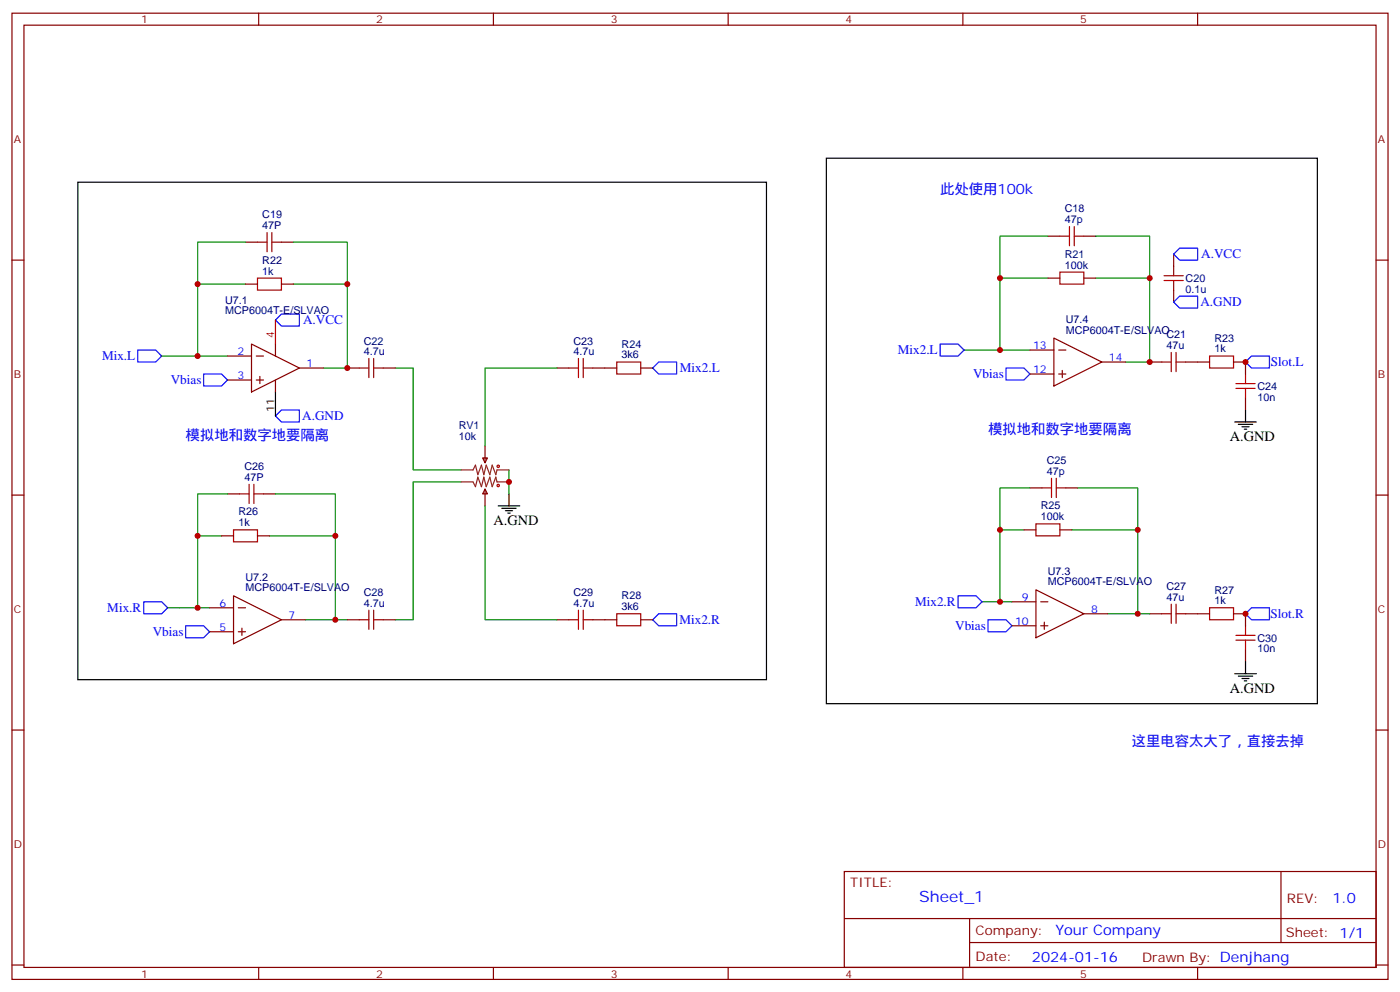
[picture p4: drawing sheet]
<svg xmlns="http://www.w3.org/2000/svg" width="412mm" height="292mm" viewBox="0 0 412 292" stroke-linecap="round" stroke-linejoin="round" font-family="sans-serif">
<g fill="none" stroke="#870000" stroke-width=".35">
<path d="M3.5 3.9h405.4v284.3h-405.4zM7.1 7.4h398.2v277.3h-398.2zM76.2 3.9v3.5M145.3 3.9v3.5M214.5 3.9v3.5M283.6 3.9v3.5M352.8 3.9v3.5M3.5 76.6h3.6M72.3 71.3h3.5M82.9 71.3h3.5M308.7 69.5h3.5M319.3 69.5h3.5"/>
<path d="M345.7 74.8v3.5M405.3 76.6h3.6M72.3 83.6h3.5M82.9 83.6h3.5M308.7 81.8h3.5M310.4 99.5l14.2 7-14.2 7.1zM319.3 81.8h3.5M345.7 85.4v3.5M67 111.8h7.1M67 104.8h7.1M74.1 101.2l14.1 7.1-14.1 7.1zM75.5 111.8h2.1"/>
<path d="M75.5 104.8h2.1M76.6 110.8v2.1M81.1 101.2v3.6M81.1 111.8v3.6M88.2 108.3h7M102.3 108.3h3.5M112.9 108.3h3.5M164 108.3h3.6M174.6 108.3h7.1M188.7 108.3h3.6M303.4 103h7M303.4 110.1h7"/>
<path d="M311.9 103h2.1M311.9 110.1h2.1M312.9 109v2.1M324.6 106.5h7M338.7 106.5h3.5M349.2 106.5h7.1M363.4 106.5h3.5v3.6M366.9 117.1v3.5M142.2 134.8h1.4l-.7 1.4zM142.9 131.2v5M3.5 145.7h3.6M65.3 157.7h3.5"/>
<path d="M67 145.3h3.6M75.8 157.7h3.6M77.6 145.3h3.5M142.9 143.9l.7 1.4h-1.4zM142.9 143.9v5M301.6 155.9h3.6M303.4 143.6h3.5M312.2 155.9h3.5M314 143.6h3.5M405.3 145.7h3.6M61.7 178.9h7.1M68.8 175.3l14.1 7.1-14.1 7z"/>
<path d="M70.2 178.9h2.1M298.1 177.1h7.1M305.2 173.6l14.1 7-14.1 7.1zM306.6 177.1h2.1M61.7 185.9h7.1M70.2 185.9h2.1M71.3 184.9v2.1M82.9 182.4h7.1M102.3 182.4h3.5M112.9 182.4h3.5M164 182.4h3.6M174.6 182.4h7.1"/>
<path d="M188.7 182.4h3.6M298.1 184.1h7.1M306.6 184.1h2.1M307.6 183.1v2.1M319.3 180.6h7M338.7 180.6h3.5M349.2 180.6h7.1M363.4 180.6h3.5v3.5M366.9 191.2v3.5M3.5 214.8h3.6M405.3 214.8h3.6M248.7 256.5h156.6v28.2h-156.6z"/>
<path d="M377.3 256.5v20.9M248.7 270.3h156.5M285.6 277.4h119.6M285.6 270.3v14.1M3.5 284h3.6M76.2 284.7v3.5M145.3 284.7v3.5M214.5 284.7v3.5M283.6 284.7v3.5M352.8 284.7v3.5M405.3 284h3.6"/>
</g>
<g fill="none" stroke="#a10000" stroke-width=".35">
<path d="M75.8 71.3h2.9M78.7 68.4v5.7M80.1 71.3h2.8M80.1 68.4v5.7M312.2 69.5h2.8M315 66.7v5.6M316.4 69.5h2.9M316.4 66.7v5.6M345.7 78.3v2.8M75.8 81.8h7.1v3.6h-7.1zM312.2 80.1h7.1v3.5h-7.1zM342.9 82.5h5.6"/>
<path d="M342.9 81.1h5.6M345.7 82.5v2.9M105.8 108.3h2.9M108.7 105.5v5.6M110.1 108.3h2.8M110.1 105.5v5.6M167.6 108.3h2.8M170.4 105.5v5.6M171.8 105.5v5.6M171.8 108.3h2.8M181.7 106.5h7v3.6h-7zM342.2 106.5h2.8"/>
<path d="M345 103.7v5.7M346.4 103.7v5.7M346.4 106.5h2.8M356.3 104.8h7.1v3.5h-7.1zM364.1 114.3h5.6M364.1 112.9h5.6M366.9 110.1v2.8M366.9 114.3v2.8M68.8 155.9h7v3.6h-7zM70.6 145.3h2.8M73.4 142.5v5.7M74.8 145.3h2.8"/>
<path d="M74.8 142.5v5.7M305.2 154.2h7v3.5h-7zM306.9 143.6h2.8M309.7 140.8v5.6M311.1 143.6h2.9M311.1 140.8v5.6M108.7 179.6v5.6M110.1 179.6v5.6M170.4 179.6v5.6M171.8 179.6v5.6M345 177.8v5.6M346.4 177.8v5.6"/>
<path d="M356.3 178.9h7.1v3.5h-7.1zM105.8 182.4h2.9M110.1 182.4h2.8M167.6 182.4h2.8M171.8 182.4h2.8M181.7 180.6h7v3.5h-7zM342.2 180.6h2.8M346.4 180.6h2.8M364.1 188.4h5.6M364.1 187h5.6M366.9 184.1v2.9M366.9 188.4v2.8"/>
<circle cx="146.8" cy="137.2" r=".35"/>
<circle cx="146.8" cy="142.9" r=".35"/>
</g>
<g fill="none" stroke="#008700" stroke-width=".35">
<path d="M72.3 71.3h-14.1v12.3M86.4 71.3h15.9v12.3M308.7 69.5h-14.1v12.3M322.8 69.5h15.9v12.3M72.3 83.6h-14.1v21.2M86.4 83.6h15.9v24.7h-7.1M308.7 81.8h-14.1v21.2M322.8 81.8h15.9v24.7h-7.1M47.6 104.8h19.4M116.4 108.3h5.3v30h14.1M164 108.3h-21.1v22.9M284 103h19.4"/>
<path d="M149.9 138.3v7M65.3 157.7h-7.1v21.2M67 145.3h-8.8v12.4M79.4 157.7h19.4v24.7h-8.8M81.1 145.3h17.7v12.4M135.8 141.8h-14.1v40.6h-5.3M142.9 148.9v33.5h21.1M301.6 155.9h-7v21.2M303.4 143.6h-8.8v12.3M315.7 155.9h19.4v24.7h-8.8M317.5 143.6h17.6v12.3M49.4 178.9h12.3"/>
<path d="M289.3 177.1h8.8M98.8 182.4h3.5M335.1 180.6h3.6"/>
</g>
<g fill="none" stroke="#00f" stroke-width=".35">
<path d="M347.5 73h5.3v3.6h-5.3l-1.8-1.8zM82.9 92.4h5.3v3.6h-5.3l-1.8-1.8zM345.7 88.9l1.8-1.8h5.3v3.6h-5.3zM40.6 103h5.3l1.7 1.8-1.7 1.7h-5.3zM60 110.1h5.3l1.7 1.7-1.7 1.8h-5.3zM192.3 108.3l1.7-1.8h5.3v3.6h-5.3zM276.9 101.2h5.3l1.8 1.8-1.8 1.8h-5.3zM296.3 108.3h5.3l1.8 1.8-1.8 1.7h-5.3zM366.9 106.5l1.8-1.7h5.2v3.5h-5.2zM82.9 120.6h5.3v3.6h-5.3l-1.8-1.8zM42.3 177.1h5.3l1.8 1.8-1.8 1.7h-5.3zM282.2 175.3h5.3l1.8 1.8-1.8 1.8h-5.3z"/>
<path d="M368.7 178.9h5.2v3.5h-5.2l-1.8-1.8zM54.7 184.1h5.3l1.7 1.8-1.7 1.8h-5.3zM194 180.6h5.3v3.5h-5.3l-1.7-1.7zM291 182.4h5.3l1.8 1.7-1.8 1.8h-5.3z"/>
</g>
<g fill="none" stroke="#000" stroke-width=".35">
<path d="M22.9 53.6h202.9v146.4h-202.9zM243.4 46.6h144.7v160.5h-144.7zM81.1 115.4v7M363.7 124.2h6.4M364.8 124.9h4.2M365.8 125.6h2.1M366.5 126.3h.7M366.9 120.6v3.6M146.8 148.9h6.3M147.8 149.6h4.2M148.9 150.3h2.1M149.6 151h.7"/>
<path d="M149.9 145.3v3.6M363.7 198.3h6.4M364.8 199h4.2M365.8 199.7h2.1M366.9 194.7v3.6M366.5 200.4h.7"/>
</g>
<path d="M135.8 138.3h3.5l.8-1.4 .7 2.8 1-2.8 .7 2.8 .7-2.8 1.1 2.8 .7-2.8 1 2.8 .4-1.4h3.5M135.8 141.8h3.5l.8 1.4 .7-2.8 1 2.8 .7-2.8 .7 2.8 1.1-2.8 .7 2.8 1-2.8 .4 1.4h3.5" fill="none" stroke="#8c2424" stroke-width=".35"/>
<path d="M81.1 94.2v7" fill="none" stroke="#f00" stroke-width=".35"/>
<g fill="#c00">
<circle cx="338.7" cy="106.5" r=".88"/>
<circle cx="335.1" cy="180.6" r=".88"/>
<circle cx="338.7" cy="81.8" r=".88"/>
<circle cx="335.1" cy="155.9" r=".88"/>
<circle cx="294.6" cy="103" r=".88"/>
<circle cx="294.6" cy="81.8" r=".88"/>
<circle cx="294.6" cy="177.1" r=".88"/>
<circle cx="294.6" cy="155.9" r=".88"/>
<circle cx="366.9" cy="106.5" r=".88"/>
<circle cx="366.9" cy="180.6" r=".88"/>
<circle cx="149.9" cy="141.8" r=".88"/>
<circle cx="98.8" cy="182.4" r=".88"/>
<circle cx="102.3" cy="108.3" r=".88"/>
<circle cx="58.2" cy="104.8" r=".88"/>
<circle cx="58.2" cy="83.6" r=".88"/>
<circle cx="102.3" cy="83.6" r=".88"/>
<circle cx="58.2" cy="178.9" r=".88"/>
<circle cx="58.2" cy="157.7" r=".88"/>
<circle cx="98.8" cy="157.7" r=".88"/>
</g>
<text font-size="4.6" fill="#00f" x="270.8" y="265.5">Sheet_1</text>
<g font-size="4.2" fill="#00f">
<text x="276.9" y="57.2">此处使用100k</text>
<text x="54.7" y="129.5">模拟地和数字地要隔离</text>
<text x="291" y="127.7">模拟地和数字地要隔离</text>
<text x="333.4" y="219.4">这里电容太大了，直接去掉</text>
<text x="392.5" y="265.7">1.0</text>
<text x="310.9" y="275.3">Your Company</text>
<text x="304" y="283.1">2024-01-16</text>
</g>
<g font-size="4.2">
<text x="362.3" y="129.8">A.GND</text>
<text x="145.3" y="154.5">A.GND</text>
<text x="362.3" y="203.9">A.GND</text>
</g>
<g font-size="3.9" fill="#00f">
<text x="353.9" y="76">A.VCC</text>
<text x="89.3" y="95.4">A.VCC</text>
<text x="353.6" y="90.2">A.GND</text>
<text x="30" y="106">Mix.L</text>
<text x="264.5" y="104.3">Mix2.L</text>
<text x="374.4" y="107.8">Slot.L</text>
<text x="50.3" y="113.1">Vbias</text>
<text x="200.3" y="109.6">Mix2.L</text>
<text x="286.7" y="111.3">Vbias</text>
<text x="89" y="123.7">A.GND</text>
<text x="269.6" y="178.4">Mix2.R</text>
<text x="31.6" y="180.1">Mix.R</text>
<text x="200.1" y="183.7">Mix2.R</text>
<text x="281.4" y="185.4">Vbias</text>
<text x="374.3" y="181.9">Slot.R</text>
<text x="45" y="187.2">Vbias</text>
</g>
<g font-size="3.9" fill="#800">
<text x="250.5" y="261.1">TITLE:</text>
<text x="379.1" y="265.7">REV:</text>
<text x="287.4" y="275.3">Company:</text>
<text x="378.7" y="275.9">Sheet: 1/1</text>
<text x="287.4" y="282.9">Date:</text>
<text x="336.4" y="283">Drawn By: Denjhang</text>
</g>
<g font-size="3.2" fill="#800">
<text x="41.6" y="6.9">1</text>
<text x="110.8" y="6.9">2</text>
<text x="179.9" y="6.9">3</text>
<text x="249.1" y="6.9">4</text>
<text x="318.2" y="6.9">5</text>
<text x="4.1" y="42">A</text>
<text x="405.9" y="42">A</text>
<text x="4.1" y="111.1">B</text>
<text x="405.9" y="111.1">B</text>
<text x="4.1" y="180.3">C</text>
<text x="405.9" y="180.3">C</text>
<text x="4.1" y="249.4">D</text>
<text x="405.9" y="249.4">D</text>
<text x="41.6" y="287.7">1</text>
<text x="110.8" y="287.7">2</text>
<text x="179.9" y="287.7">3</text>
<text x="249.1" y="287.7">4</text>
<text x="318.2" y="287.7">5</text>
</g>
<g font-size="3.2" fill="#000080">
<text x="77.3" y="64.2">C19</text>
<text x="313.6" y="65.6">47p</text>
<text x="313.6" y="62.4">C18</text>
<text x="77.3" y="67.4">47P</text>
<text x="77.3" y="77.6">R22</text>
<text x="313.6" y="75.8">R21</text>
<text x="77.3" y="80.8">1k</text>
<text x="313.6" y="79">100k</text>
<text x="349.2" y="83">C20</text>
<text x="66.3" y="89.4">U7.1</text>
<text x="349.2" y="86.1">0.1u</text>
<text x="66.3" y="92.4">MCP6004T-E/SLVAO</text>
<text x="314" y="95.2">U7.4</text>
<text x="107.2" y="101.4">C22</text>
<text x="168.9" y="101.4">C23</text>
<text x="314" y="98.2">MCP6004T-E/SLVAO</text>
<text x="343.6" y="99.5">C21</text>
<text x="357.7" y="100.6">R23</text>
<text x="107.2" y="104.4">4.7u</text>
<text x="168.9" y="104.4">4.7u</text>
<text x="183.1" y="105.5">3k6</text>
<text x="183.1" y="102.3">R24</text>
<text x="343.6" y="102.7">47u</text>
<text x="357.7" y="103.7">1k</text>
<text x="370.4" y="117.9">10n</text>
<text x="370.4" y="114.9">C24</text>
<text x="135.1" y="129.5">10k</text>
<text x="135.1" y="126.3">RV1</text>
<text x="308.3" y="136.5">C25</text>
<text x="72" y="141.5">47P</text>
<text x="72" y="138.3">C26</text>
<text x="308.3" y="139.7">47p</text>
<text x="306.6" y="149.9">R25</text>
<text x="70.2" y="154.9">1k</text>
<text x="70.2" y="151.6">R26</text>
<text x="306.6" y="153.1">100k</text>
<text x="72.3" y="171">U7.2</text>
<text x="308.7" y="172.3">MCP6004T-E/SLVAO</text>
<text x="308.7" y="169.3">U7.3</text>
<text x="343.6" y="173.6">C27</text>
<text x="72.3" y="174.1">MCP6004T-E/SLVAO</text>
<text x="107.2" y="178.5">4.7u</text>
<text x="107.2" y="175.5">C28</text>
<text x="168.9" y="178.5">4.7u</text>
<text x="168.9" y="175.5">C29</text>
<text x="183.1" y="179.6">3k6</text>
<text x="183.1" y="176.4">R28</text>
<text x="343.6" y="176.7">47u</text>
<text x="357.7" y="177.8">1k</text>
<text x="357.7" y="174.7">R27</text>
<text x="370.4" y="192">10n</text>
<text x="370.4" y="188.9">C30</text>
</g>
<text font-size="3.2" fill="#f00" x="80.8" y="99.5" transform="rotate(-90 80.8 99.5)">4</text>
<g font-size="3.2" fill="#00f">
<text x="69.9" y="104.4">2</text>
<text x="90.3" y="107.9">1</text>
<text x="304.3" y="102.7">13</text>
<text x="326.7" y="106.2">14</text>
<text x="69.9" y="111.5">3</text>
<text x="304.3" y="109.7">12</text>
<text x="64.7" y="178.5">6</text>
<text x="301" y="176.7">9</text>
<text x="64.7" y="185.6">5</text>
<text x="85" y="182">7</text>
<text x="299" y="183.8">10</text>
<text x="321.4" y="180.3">8</text>
</g>
<text font-size="3.2" x="80.8" y="121.2" transform="rotate(-90 80.8 121.2)">11</text>
</svg>
